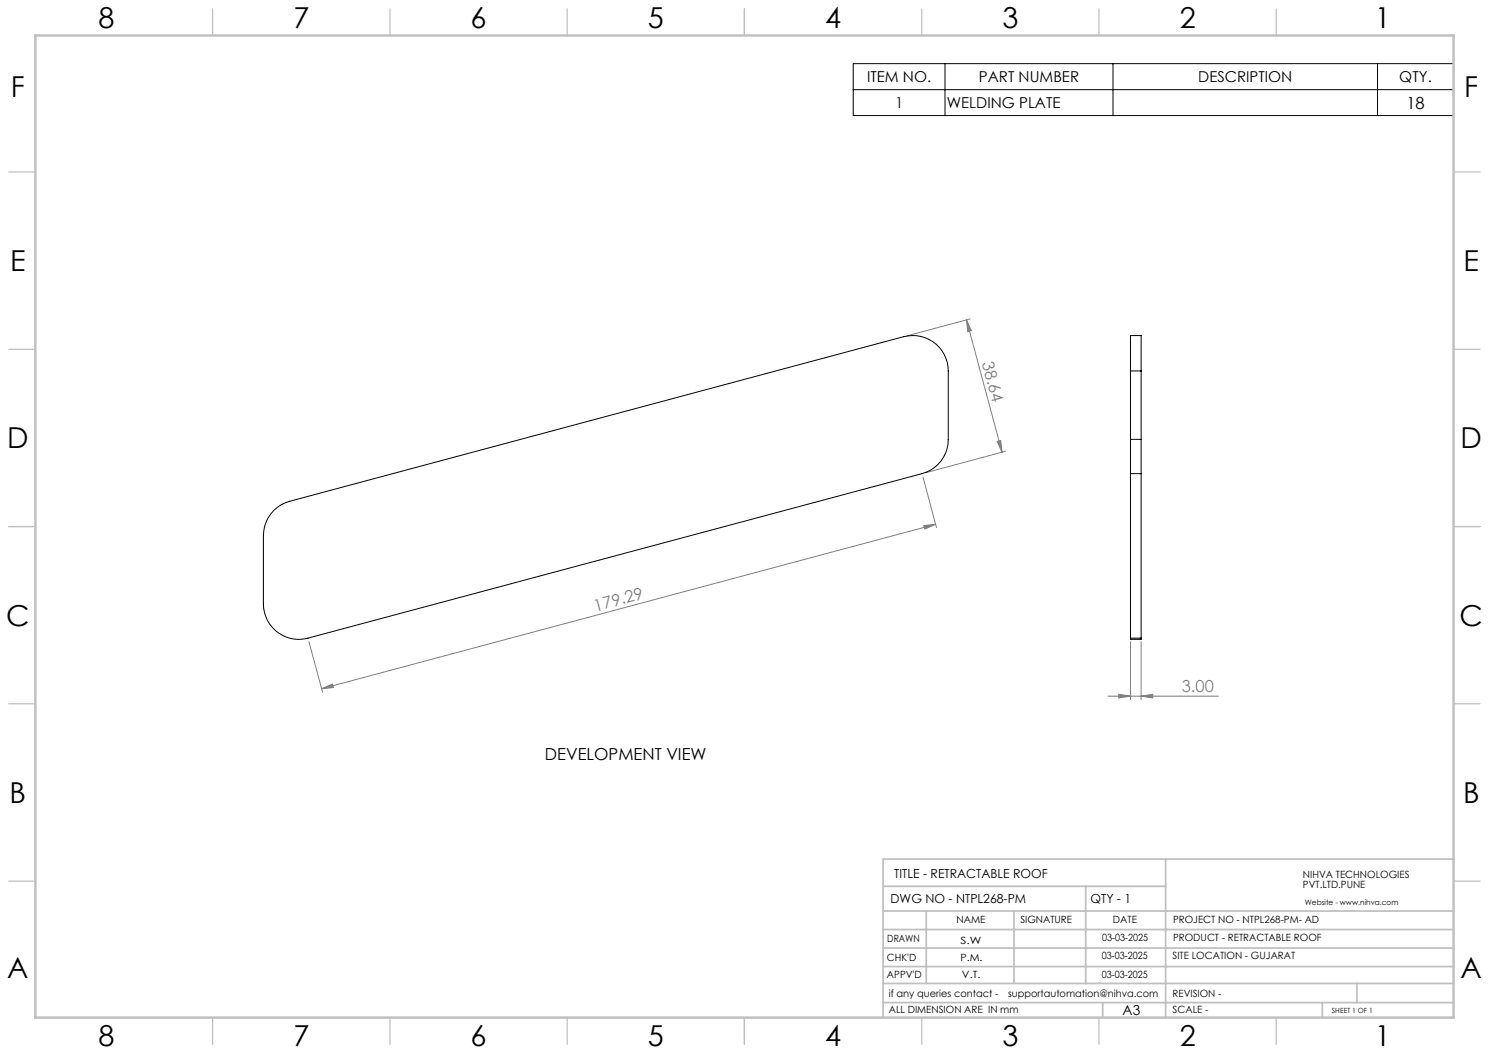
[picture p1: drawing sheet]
<svg xmlns="http://www.w3.org/2000/svg" width="420mm" height="297mm" viewBox="0 0 420 297" stroke-linecap="round" stroke-linejoin="round" font-family="sans-serif">
<g fill="none" stroke="#808080" stroke-width=".28">
<path d="M272.6 90.2l1.4 3.1-1 .3zM272.6 90.2l10 37.4M273.6 90l-17.7 4.7M260.3 134.5l3.9 14.3M281.3 124.5l1-.3 .3 3.4zM283.6 127.3l-22.5 6M260.6 148.2l3.3-.3-3.1 1.3zM263.9 147.9l-173.2 46.4M87.1 181l3.9 14.2M90.7 194.3l3.1-1.4 .3 1zM312.5 196.4h31.2M315.6 195.8l3.3 .6-3.3 .4z"/>
<path d="M318.9 181v16.3M321.9 196.4l3.3-.6v1zM321.9 181v16.3"/>
</g>
<path d="M240.7 18h169.3v14.6h-169.3zM266.6 18v14.6M313.9 18v14.6M388.5 18v14.6M240.7 25.3h169.3" fill="none" stroke="#000" stroke-width=".28"/>
<g fill="none" stroke="#c0c0c0" stroke-width=".35">
<path d="M60 2.5v7.5M110 2.5v7.5M160 2.5v7.5M210 2.5v7.5M260 2.5v7.5M310 2.5v7.5M360 2.5v7.5M2.5 48.5h7.5M410 48.5h7.5M2.5 98.5h7.5M410 98.5h7.5M2.5 148.5h7.5"/>
<path d="M410 148.5h7.5M2.5 198.5h7.5M410 198.5h7.5M2.5 248.5h7.5M410 248.5h7.5M60 287v7.5M110 287v7.5M160 287v7.5M210 287v7.5M260 287v7.5M310 287v7.5M360 287v7.5"/>
</g>
<g fill="none" stroke="#c0c0c0" stroke-width=".5">
<path d="M249.1 257h160.9M249.1 250h79.7M261.3 257v20.4M286 257v20.4M306.2 250v27.4M328.8 242.3v44.7M410 242.3h-160.9v44.7M249.1 272.6h160.9M249.1 267.4h160.9M249.1 262.2h160.9M249.1 277.4h160.9M382.7 277.4v5.4"/>
<path d="M249.1 282.8h160.9M311 282.8v4.2M373 282.8v4.2"/>
</g>
<path d="M10 10h400v277h-400z" fill="none" stroke="#c0c0c0" stroke-width=".7"/>
<g fill="#808080">
<path d="M315.6 195.8l3.3 .6-3.3 .4zM321.9 196.4l3.3-.6v1z"/>
<path d="M90.7 194.3l3.1-1.4 .3 1zM260.6 148.2l3.3-.3-3.1 1.3z"/>
<path d="M272.6 90.2l1.4 3.1-1 .3zM281.3 124.5l1-.3 .3 3.4z"/>
</g>
<g fill="none" stroke="#000" stroke-width=".28">
<path d="M318.9 104.6v-10h3v10M318.9 104.6h3M318.9 104.6v19.3M321.9 104.6v19.3M318.9 123.9v9.7M318.9 123.9h3M318.9 133.6h3M318.9 133.6v46.4M321.9 123.9v9.7M321.9 133.6v46.4M77.2 144a10 10 0 0 1 4.5-2.6l173.2-46.4a10 10 0 0 1 12.6 9.6v19.3a9.9 9.9 0 0 1-7.4 9.7l-173.2 46.4a10 10 0 0 1-12.6-9.6v-19.3a10.2 10.2 0 0 1 2.9-7.1zM318.9 180v.3h3v-.3"/>
<path d="M318.9 180h3"/>
</g>
<g font-size="8.1">
<text x="27.8" y="8">8</text>
<text x="82.8" y="8">7</text>
<text x="132.8" y="8">6</text>
<text x="182.8" y="8">5</text>
<text x="232.8" y="8">4</text>
<text x="282.8" y="8">3</text>
<text x="332.8" y="8">2</text>
<text x="387.8" y="8">1</text>
<text x="3" y="27.2">F</text>
<text x="413" y="27.2">F</text>
<text x="2.8" y="76.5">E</text>
<text x="412.8" y="76.5">E</text>
<text x="2" y="126.5">D</text>
<text x="412" y="126.5">D</text>
<text x="1.7" y="176.5">C</text>
<text x="411.7" y="176.5">C</text>
<text x="2.7" y="226.5">B</text>
<text x="412.7" y="226.5">B</text>
<text x="2" y="275.7">A</text>
<text x="412" y="275.7">A</text>
<text x="27.8" y="295">8</text>
<text x="82.8" y="295">7</text>
<text x="132.8" y="295">6</text>
<text x="182.8" y="295">5</text>
<text x="232.8" y="295">4</text>
<text x="282.8" y="295">3</text>
<text x="332.8" y="295">2</text>
<text x="387.8" y="295">1</text>
</g>
<g font-size="4.7">
<text x="396.7" y="30.6">18</text>
<text x="153.7" y="214.5">DEVELOPMENT VIEW</text>
</g>
<g font-size="4.7" fill="#808080">
<text x="277" y="102.4" transform="rotate(75 277 102.4)">38.64</text>
<text x="168" y="172.5" transform="rotate(-15 168 172.5)">179.29</text>
<text x="333.4" y="195.3">3.00</text>
</g>
<g font-size="4.2">
<text x="244.6" y="23.1">ITEM NO.</text>
<text x="276.1" y="23.1">PART NUMBER</text>
<text x="338" y="23.1">DESCRIPTION</text>
<text x="394.7" y="23.1">QTY.</text>
<text x="252.5" y="30.4">1</text>
<text x="267.1" y="30.4">WELDING PLATE</text>
</g>
<text font-size="3.9" x="316.7" y="286.4">A3</text>
<g font-size="3.5">
<text x="252.2" y="247.7">TITLE - RETRACTABLE ROOF</text>
<text x="251.2" y="254.8">DWG NO - NTPL268-PM</text>
<text x="307.6" y="254.8">QTY - 1</text>
</g>
<g font-size="2.8">
<text x="367.5" y="247.7">NIHVA TECHNOLOGIES</text>
<text x="367.5" y="250.5">PVT.LTD.PUNE</text>
<text x="269.8" y="260.4">NAME</text>
<text x="287.8" y="260.4">SIGNATURE</text>
<text x="313.9" y="260.5">DATE</text>
<text x="330.9" y="260.5">PROJECT NO - NTPL268-PM- AD</text>
<text x="250.3" y="265.7">DRAWN</text>
<text x="270.9" y="266.1">S.W</text>
<text x="310.9" y="265.5">03-03-2025</text>
<text x="330.9" y="265.5">PRODUCT - RETRACTABLE ROOF</text>
<text x="250.2" y="271.1">CHK'D</text>
<text x="250.2" y="275.8">APPV'D</text>
<text x="270.9" y="271.1">P.M.</text>
<text x="271.3" y="275.8">V.T.</text>
<text x="310.8" y="270.6">03-03-2025</text>
<text x="310.8" y="275.8">03-03-2025</text>
<text x="330.7" y="270.6">SITE LOCATION - GUJARAT</text>
<text x="250.7" y="281.1">if any queries contact -</text>
<text x="284.3" y="281.1">supportautomation@nihva.com</text>
<text x="330.7" y="281.1">REVISION -</text>
<text x="250.7" y="285.6">ALL DIMENSION ARE IN mm</text>
<text x="330.7" y="285.6">SCALE -</text>
</g>
<text font-size="2.1" x="368.1" y="255.1">Website - www.nihva.com</text>
<text font-size="2" x="375.7" y="285.6">SHEET 1 OF 1</text>
</svg>
